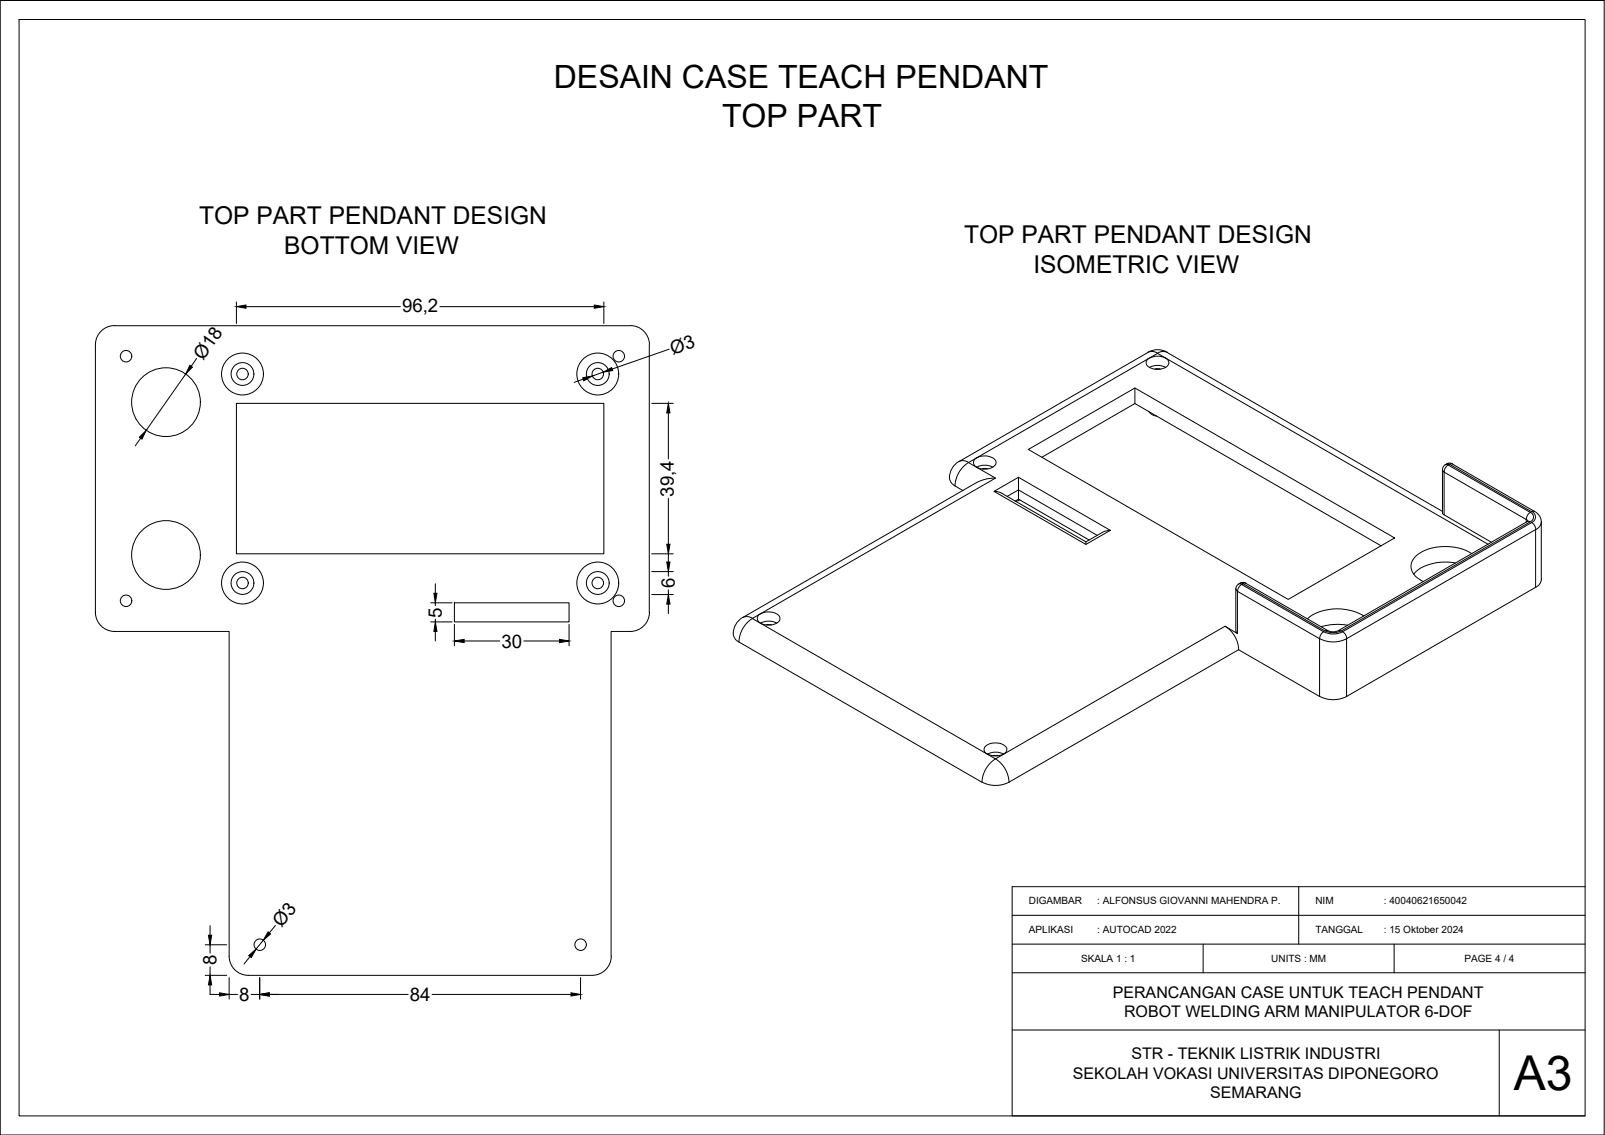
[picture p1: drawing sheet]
<svg xmlns="http://www.w3.org/2000/svg" width="420mm" height="297mm" viewBox="0 0 420 297" stroke-linecap="round" stroke-linejoin="round" font-family="sans-serif">
<!-- layer: 0 -->
<g fill="none" stroke="#000" stroke-width=".26">
<path d="M0 .1h.1M0 .1h419.9v296.9h-419.9zM5 5.1h410v286.9h-410zM419.9 .1h-419.9v296.9M61.9 79v5.7M158.1 79v5.7M30 85.2h135M30 85.2a5 5 0 0 0-5 5v70.1M48.6 97.9l-10.3 14.7M51.5 93.8l-1.5 2.1M64.4 80.2h40.4M115.1 80.2h40.5"/>
<path d="M152.7 99.2l-2.4 .9M157.9 97.4l-2.8 1M165 85.2a5 5 0 0 1 5 5M170 90.2v70.1M175.2 91.4l-15 5.2M300.4 94a4.2 4.2 0 0 1 5.5 .4 1.59 1.59 0 0 1-1.5 2.1 4 4 0 0 1-4.2-.9 1.15 1.15 0 0 1 .2-1.6zM300.5 92.2l-49.5 28.6M300.5 92.2a2.52 2.52 0 0 1 2.5 .2M300.5 92.2a5 5 0 0 1 5.1 0M300.9 96.1l1.2-.4 1.3-.1 1.8 .5M302.3 96.6h1.4M303 92.4a2.52 2.52 0 0 1 2.5-.2l72.1 41.6"/>
<path d="M303 92.5l-49.5 28.6M303 92.5l86.6 49.9M36.8 114.7l-1.4 2M61.9 105.6h96.2v39.3h-96.2zM170.6 105.6h5.6M175 108.1v12M255.7 119.8a4 4 0 0 1 5 .8 1.79 1.79 0 0 1-1.8 2.1l-.7 .1a4.3 4.3 0 0 1-2.5-.5M255.7 119.8a1.29 1.29 0 0 0-.9 1.2 1.29 1.29 0 0 0 .9 1.2l1.2-.4 1.2-.1 1.8 .6M269.2 117.6l27.9-16.1 68 39.3-27.9 16.1zM297.1 101.5v4.1l64.5 37.3M297.1 105.6l-24.3 14.1M300.8 107.7l.6 .7 1.4 .5"/>
<path d="M175 130.4v12M248.6 125.1a2.52 2.52 0 0 0 1.4 2M250 127.2l2.1 1.2M253.5 121a7.7 7.7 0 0 0-3.5 6.2M253.5 121.1l7.1 4-63.7 36.8 63.7 36.7 60.1-34.7 3.2 1.9v-11M253.5 121a2.76 2.76 0 0 0-3.9 1.1l-.9 1.7-.2 1.3M257.1 122.7h1.4M260.2 128.6l6.4-3.7 24.1 13.9-6.4 3.7zM260.2 128.6l2 .5M260.6 125.1l-2.2 .2-2.8 1-61.2 35.3a5 5 0 0 0-2.5 4.3M262.3 129.1l22 12.7 4.3-2.5M263.7 129.9l2.9-1.7 20.6 11.9"/>
<path d="M266.6 124.9v5.7l18.5 10.7M266.6 130.6l-.8 .5M267 130.8l-1.1 .4M290.7 138.8l-2 .5M377.6 122.9v11.5l.4 .3M377.6 122.9l.4 .6M378.4 121.6l.7 .1M378.7 121.4l-.3 .2a1.5 1.5 0 0 0-.8 1.3M379.1 121.7l.3-.2 21.5 12.4M379.1 121.7l21.5 12.4M379.1 121.7l-.9 1-.2 .8M379.5 121.5l-.8-.1a1.5 1.5 0 0 1 1.5 0l-.7 .1"/>
<path d="M380.2 121.4l21.5 12.4M399.5 135.9l.5 .5M399.5 136l-21.5-12.4v11.1l12.4 7.2M399.5 136v.7M399.9 136.5l.7 .1-49.5 28.5h-.7M400 136.3l-49.6 28.7a2.96 2.96 0 0 1-2.8 0l-21.5-12.4-.7 .1a.86 .86 0 0 0-1.1 .2M400.6 134.1l-.8 1-.3 .8M400.6 134.1a1.29 1.29 0 0 1 .8 1.2 1.29 1.29 0 0 1-.8 1.2M400.9 136.8l-49.4 28.5M401 133.9a1.55 1.55 0 0 1 1 1.4 1.55 1.55 0 0 1-1 1.4M401 136.7l.8 1 .2 .9M401.7 133.8a3.2 3.2 0 0 1 1.8 2.8v15.1"/>
<path d="M401.7 133.8l-.7 .1M403.5 136.5l-.4 1.3-1.1 .8M112.7 157.8h5.7M114 152.8v2.5M114 157.8v.7M119 157.8h30v5h-30zM170.6 144.9h5.6M170.6 149.6h5.6M170.6 155.6h5.6M175 144.6v2.5M175 149.6v1.2M175 154.4v1.2"/>
<path d="M175 158.1v2.5M284.3 141.8v.7M323.5 154.2v11M323.6 154.1l.4 .6M323.9 154.8l21.5 12.4M324.6 152.6a1.5 1.5 0 0 1 1.5 0M325 152.9a1.08 1.08 0 0 0-1.1 .1 1.08 1.08 0 0 0-.4 1.1M325 152.9l-.6 .6-.4 1.3M381 147.3a12.7 12.7 0 0 0-10.5 2.4l-.4 .6M385.3 144.9a13.7 13.7 0 0 0-14.1 .2 3.6 3.6 0 0 0 0 6.3l1.4 .8M403.5 151.6a2.52 2.52 0 0 1-1.5 2.1M25 160.2a5 5 0 0 0 5 5.1h30v85a5 5 0 0 0 5 5h90a5 5 0 0 0 5-5.1"/>
<path d="M112.7 162.8h5.7M114 162v.8M114 165.3v2.5M119 163.4v5.6M121.5 167.8h9.4M137.1 167.8h9.4M149 163.4v5.6M170 160.2a5 5 0 0 1-5 5.1h-5v85M192 165.9a2.52 2.52 0 0 0 1.4 2.1l63.6 36.7M194.5 161.6a2.43 2.43 0 0 1 2.5 .3 7.7 7.7 0 0 0-3.6 6.1M199.1 163.1a1.39 1.39 0 0 1-.8-1.6 1.39 1.39 0 0 1 1.3-1.1 3.9 3.9 0 0 1 4.5 1 1.75 1.75 0 0 1-1.7 2.1l-.7 .1a4.3 4.3 0 0 1-2.6-.5l1.8-.5h1.3l1.2 .5M200.5 163.5h1.4"/>
<path d="M320.7 163.9a7.7 7.7 0 0 1 3.6 6.1M323.6 165.1l.4 .6M345.4 167.2v15.1l-21.2-12.3-60.1 34.7M345.5 167.1a7.7 7.7 0 0 0 7.1 0l-.5-1.2-.6-.6a5.3 5.3 0 0 1-5 0l-.6 .6-.5 1.3M346.8 165.1l-21.4-12.4-.4 .2 21.5 12.4M346.9 165.1l1.2 .4 1.2 .1 1.8-.5M347.6 165.1h-.7M352.5 167.2l49.5-28.6v15.1l-49.5 28.6zM352.8 163.6a14.9 14.9 0 0 0-6.9 .4M357 161.2a13.5 13.5 0 0 0-14.1 .2l-.6 .6M258.5 197.3l1.2 .5h1.2l1.8-.5M259.9 197.8h1.4"/>
<path d="M262.7 197.4l-1.1-.5-1.3-.1-1.8 .6a1.32 1.32 0 0 1-.9-1.3 1.32 1.32 0 0 1 1.1-1.3 3.9 3.9 0 0 1 4.9 1.1 1.41 1.41 0 0 1-.9 1.5M345.5 182.3a7.7 7.7 0 0 0 7.1 0M257.1 204.7a7.6 7.6 0 0 1 3.5-6.1 7.7 7.7 0 0 1 3.6 6.1M257.1 204.7a7.7 7.7 0 0 0 7.1 0M265 239.6h150M340 232.1v15M415 232.1h-150v59.9h150M53.7 255.3h5.7M53.7 247.3h5.7M55 257.8v2.5h2.5M55 242.3v2.5M55 247.3v2.2"/>
<path d="M55 253v2.3M60 255.8v5.7M65.4 250.3l-1.5 2M68 255.8v5.7M68.9 246.1l-1.9 2.3M72.1 242.2l-1.6 2M152 255.8v5.7M265 247.1h150M265 254.6h150M315 247.1v7.5M365 247.1v7.5M60 260.3h2.2"/>
<path d="M65.7 260.3h2.3M70.5 260.3h36.3M113.1 260.3h36.4M265 269.6h150M392.5 269.6v22.4"/>
<circle cx="33" cy="93.2" r="1.5"/>
<circle cx="63.5" cy="97.9" r="5.5"/>
<circle cx="63.5" cy="97.9" r="2.98"/>
<circle cx="63.5" cy="97.9" r="1.5"/>
<circle cx="156.5" cy="97.9" r="5.5"/>
<circle cx="156.5" cy="97.9" r="2.98"/>
<circle cx="156.5" cy="97.9" r="1.5"/>
<circle cx="162" cy="93.2" r="1.5"/>
<circle cx="43.5" cy="105.2" r="9"/>
<circle cx="33" cy="157.2" r="1.5"/>
<circle cx="43.5" cy="145.3" r="9"/>
<circle cx="63.5" cy="152.6" r="5.5"/>
<circle cx="63.5" cy="152.6" r="2.98"/>
<circle cx="63.5" cy="152.6" r="1.5"/>
<circle cx="156.5" cy="152.6" r="5.5"/>
<circle cx="156.5" cy="152.6" r="2.98"/>
<circle cx="156.5" cy="152.6" r="1.5"/>
<circle cx="162" cy="157.2" r="1.5"/>
<circle cx="68" cy="247.2" r="1.5"/>
<circle cx="152" cy="247.2" r="1.5"/>
</g>
<g fill="#000" stroke="#000" stroke-width=".26">
<path d="M61.9 80.2l2.5-.4v.9zM155.6 79.8l2.5 .4-2.5 .5zM49.7 95.6l.7 .5-1.8 1.8zM152.6 98.8l2.5-.4-2.3 1.2zM157.9 97.4l2.2-1.2 .3 .8zM38.3 112.6l-1.1 2.3-.7-.5zM175 105.6l.4 2.5h-.9zM113.6 155.3h.8l-.4 2.5zM174.5 142.4h.9l-.4 2.5zM174.5 147.1h.9l-.4 2.5zM175 155.6l.4 2.5h-.9zM114 162.8l.4 2.5h-.8z"/>
<path d="M119 167.8l2.5-.5v.9zM146.5 167.3l2.5 .5-2.5 .4zM55 255.3l.4 2.5h-.8zM54.6 244.8h.8l-.4 2.5zM57.5 259.8l2.5 .5-2.5 .4zM65.1 250.1l1.9-1.7-1.2 2.2zM70.2 243.9l.6 .5-1.9 1.7zM68 260.3l2.5-.5v.9zM149.5 259.8l2.5 .5-2.5 .4z"/>
</g>
<text font-size="12.6" x="396.3" y="285.3">A3</text>
<g font-size="8.4">
<text x="145" y="23">DESAIN CASE TEACH PENDANT</text>
<text x="189" y="33.1">TOP PART</text>
</g>
<g font-size="6.4">
<text x="52.2" y="58.7">TOP PART PENDANT DESIGN</text>
<text x="252.4" y="63.7">TOP PART PENDANT DESIGN</text>
<text x="74.4" y="66.4">BOTTOM VIEW</text>
<text x="270.5" y="71.4">ISOMETRIC VIEW</text>
</g>
<g font-size="4.9">
<text x="105.2" y="81.7">96,2</text>
<text x="53.2" y="94.5" transform="rotate(-55 53.2 94.5)">Ø18</text>
<text x="176.1" y="92.9" transform="rotate(-19 176.1 92.9)">Ø3</text>
<text x="176.4" y="130" transform="rotate(-90 176.4 130)">39,4</text>
<text x="176.7" y="154" transform="rotate(-90 176.7 154)">6</text>
<text x="115.7" y="161.6" transform="rotate(-90 115.7 161.6)">5</text>
<text x="131.3" y="169.5">30</text>
<text x="73.7" y="243" transform="rotate(-51 73.7 243)">Ø3</text>
<text x="56.7" y="252.6" transform="rotate(-90 56.7 252.6)">8</text>
<text x="62.6" y="262">8</text>
<text x="107.3" y="262">84</text>
</g>
<g font-size="4.2">
<text x="291.3" y="261.1">PERANCANGAN CASE UNTUK TEACH PENDANT</text>
<text x="294.3" y="266.1">ROBOT WELDING ARM MANIPULATOR 6-DOF</text>
<text x="296.2" y="277.3">STR - TEKNIK LISTRIK INDUSTRI</text>
<text x="280.9" y="282.3">SEKOLAH VOKASI UNIVERSITAS DIPONEGORO</text>
<text x="316.8" y="287.3">SEMARANG</text>
</g>
<g font-size="2.6">
<text x="269.3" y="236.7">DIGAMBAR</text>
<text x="287.2" y="236.7">: ALFONSUS GIOVANNI MAHENDRA P.</text>
<text x="344.3" y="236.7">NIM</text>
<text x="362.2" y="236.7">: 40040621650042</text>
<text x="269.3" y="244.2">APLIKASI</text>
<text x="287.2" y="244.2">: AUTOCAD 2022</text>
<text x="344.3" y="244.2">TANGGAL</text>
<text x="362.2" y="244.2">: 15 Oktober 2024</text>
<text x="283" y="251.7">SKALA 1 : 1</text>
<text x="332.8" y="251.7">UNITS : MM</text>
<text x="383.4" y="251.7">PAGE 4 / 4</text>
</g>
</svg>
